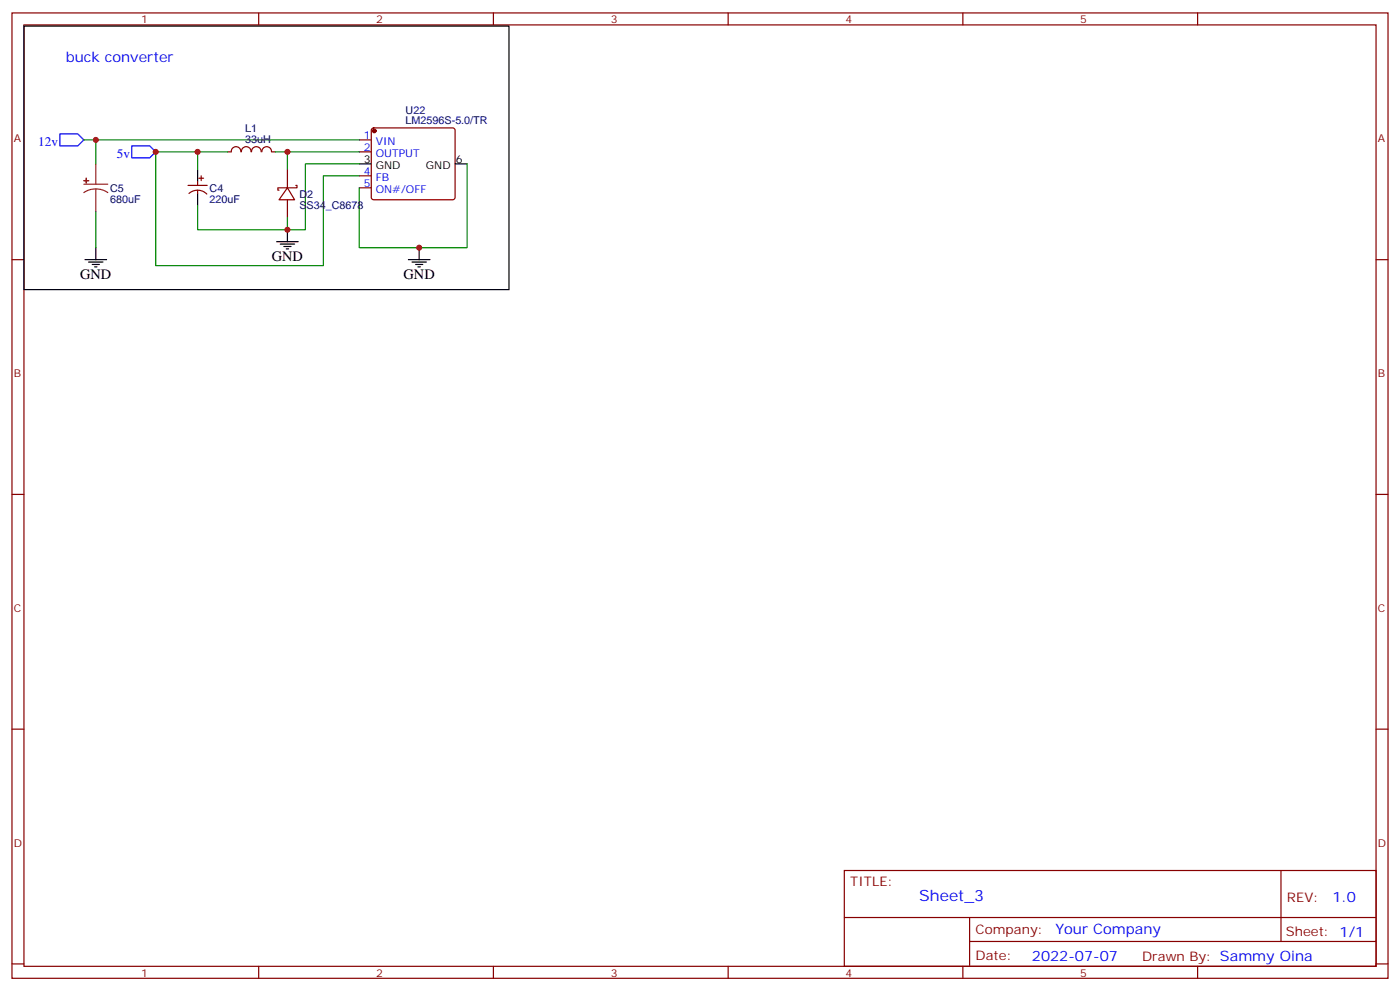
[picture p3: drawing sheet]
<svg xmlns="http://www.w3.org/2000/svg" width="412mm" height="292mm" viewBox="0 0 412 292" stroke-linecap="round" stroke-linejoin="round" font-family="sans-serif">
<g fill="none" stroke="#870000" stroke-width=".35">
<path d="M3.5 3.8h405.4v284.3h-405.4zM7.1 7.3h398.2v277.3h-398.2zM76.2 3.8v3.5M145.3 3.8v3.5M214.5 3.8v3.5M283.6 3.8v3.5M352.8 3.8v3.5M109.6 37.9l.5-.2h23.2l.5 .2 .3 .5v19.7l-.3 .5-.5 .2h-23.2l-.5-.2-.2-.5v-19.7zM55.4 54.6h5.6M55.7 57a3.8 3.8 0 0 1 5.2 .2M58.2 53.6v1M58.2 56v1.1"/>
<path d="M58.6 52.5h1.4M59.3 51.8v1.4M70.9 44.7a1.41 1.41 0 0 0-1.4-1.5 1.41 1.41 0 0 0-1.4 1.5h-1.1M71.1 44.7a1.41 1.41 0 0 1 1.4-1.5 1.41 1.41 0 0 1 1.4 1.5M74.1 44.7a1.41 1.41 0 0 1 1.4-1.5 1.41 1.41 0 0 1 1.4 1.5M77.2 44.7a1.41 1.41 0 0 1 1.4-1.5 1.41 1.41 0 0 1 1.4 1.5M80.1 44.7h1M84.7 55.3l2.1 3.5h-4.6zM84.7 55.3h-2.9v.7h.4M84.7 50v5.3M84.7 58.8v5.3M87.1 54.6h.4v.7h-2.8"/>
<path d="M105.8 41.2h3.6M105.8 44.7h3.6M105.8 51.8h3.6M105.8 55.3h3.6M3.5 76.5h3.6M405.3 76.5h3.6M3.5 145.6h3.6M405.3 145.6h3.6M3.5 214.8h3.6M405.3 214.8h3.6M248.7 256.4h156.6v28.2h-156.6zM377.3 256.4v20.9"/>
<path d="M248.7 270.2h156.5M285.6 277.3h119.6M285.6 270.2v14.2M3.5 283.9h3.6M76.2 284.6v3.5M145.3 284.6v3.5M214.5 284.6v3.5M283.6 284.6v3.5M352.8 284.6v3.5M405.3 283.9h3.6"/>
</g>
<circle cx="110.2" cy="38.6" r=".53" fill="#870000" stroke="#870000" stroke-width=".35"/>
<g fill="none" stroke="#000" stroke-width=".35">
<path d="M7.1 7.7h142.8v77.6h-142.8zM58.2 50v3.6M58.2 57.1v3.5M105.8 48.3h3.6M134.1 48.3h3.5M25 76.5h6.4M26.1 77.2h4.2M27.2 77.9h2.1M27.9 78.6h.7M28.2 73v3.5M81.5 71.2h6.3M82.5 71.9h4.3"/>
<path d="M83.6 72.6h2.1M84.3 73.3h.7M84.7 67.7v3.5M120.3 76.5h6.3M121.4 77.2h4.2M122.4 77.9h2.1M123.1 78.6h.7M123.5 73v3.5"/>
</g>
<path d="M17.6 39.4h5.3l1.8 1.8-1.8 1.8h-5.3zM38.8 43h5.3l1.8 1.7-1.8 1.8h-5.3z" fill="none" stroke="#00f" stroke-width=".35"/>
<path d="M24.7 41.2h81.1M28.2 41.2v7.1M58.2 44.7h-12.3v33.5h49.3v-26.4h10.6M67 44.7h-8.8v5.3M81.1 44.7h24.7M84.7 44.7v5.3M105.8 48.3h-15.8v19.4h-31.8v-7.1M137.6 48.3v24.7h-31.8v-17.7M28.2 62.4v10.6M84.7 64.1v3.6" fill="none" stroke="#008700" stroke-width=".35"/>
<path d="M24.7 54.3h7M28.2 55.7l1.9 .2 1.6 .8M28.2 55.7l-1.8 .2-1.7 .8M28.2 48.3v6M28.2 55.7v6.7" fill="none" stroke="#8c2424" stroke-width=".35"/>
<g fill="#8c2424" stroke="#8c2424" stroke-width=".35">
<path d="M24.7 53.2h1.4z"/>
<path d="M25.4 52.5v1.4z"/>
</g>
<g fill="#c00">
<circle cx="123.5" cy="73" r=".88"/>
<circle cx="84.7" cy="44.7" r=".88"/>
<circle cx="28.2" cy="41.2" r=".88"/>
<circle cx="58.2" cy="44.7" r=".88"/>
<circle cx="45.9" cy="44.7" r=".88"/>
<circle cx="84.7" cy="67.7" r=".88"/>
</g>
<text font-size="4.6" fill="#00f" x="270.8" y="265.4">Sheet_3</text>
<g font-size="4.2" fill="#00f">
<text x="19.4" y="18.3">buck converter</text>
<text x="392.5" y="265.7">1.0</text>
<text x="310.9" y="275.2">Your Company</text>
<text x="304" y="283">2022-07-07</text>
</g>
<g font-size="4.2">
<text x="80.1" y="76.8">GND</text>
<text x="23.6" y="82.1">GND</text>
<text x="118.9" y="82.1">GND</text>
</g>
<g font-size="3.9" fill="#00f">
<text x="11.3" y="43">12v</text>
<text x="34.4" y="46.5">5v</text>
</g>
<g font-size="3.9" fill="#800">
<text x="250.5" y="261">TITLE:</text>
<text x="379.1" y="265.7">REV:</text>
<text x="287.4" y="275.2">Company:</text>
<text x="378.7" y="275.8">Sheet: 1/1</text>
<text x="287.4" y="282.9">Date:</text>
<text x="336.4" y="282.9">Drawn By: Sammy Oina</text>
</g>
<g font-size="3.2" fill="#800">
<text x="41.6" y="6.8">1</text>
<text x="110.8" y="6.8">2</text>
<text x="179.9" y="6.8">3</text>
<text x="249.1" y="6.8">4</text>
<text x="318.2" y="6.8">5</text>
<text x="4.1" y="41.9">A</text>
<text x="405.9" y="41.9">A</text>
<text x="4.1" y="111.1">B</text>
<text x="405.9" y="111.1">B</text>
<text x="4.1" y="180.2">C</text>
<text x="405.9" y="180.2">C</text>
<text x="4.1" y="249.3">D</text>
<text x="405.9" y="249.3">D</text>
<text x="41.6" y="287.6">1</text>
<text x="110.8" y="287.6">2</text>
<text x="179.9" y="287.6">3</text>
<text x="249.1" y="287.6">4</text>
<text x="318.2" y="287.6">5</text>
</g>
<g font-size="3.2" fill="#000080">
<text x="119.5" y="33.6">U22</text>
<text x="72.3" y="38.9">L1</text>
<text x="119.5" y="36.6">LM2596S-5.0/TR</text>
<text x="72.3" y="42.1">33uH</text>
<text x="32.5" y="59.7">680uF</text>
<text x="32.5" y="56.5">C5</text>
<text x="61.7" y="59.7">220uF</text>
<text x="61.7" y="56.5">C4</text>
<text x="88.2" y="58.2">D2</text>
<text x="88.2" y="61.4">SS34_C8678</text>
</g>
<g font-size="3.2" fill="#00f">
<text x="107.2" y="40.9">1</text>
<text x="107.2" y="44.4">2</text>
<text x="110.7" y="42.6">VIN</text>
<text x="110.7" y="46.1">OUTPUT</text>
<text x="107.2" y="51.4">4</text>
<text x="110.7" y="53.2">FB</text>
<text x="107.2" y="55">5</text>
<text x="110.7" y="56.7">ON#/OFF</text>
</g>
<g font-size="3.2">
<text x="107.2" y="47.9">3</text>
<text x="134.2" y="47.9">6</text>
<text x="110.7" y="49.7">GND</text>
<text x="125.5" y="49.7">GND</text>
</g>
</svg>
